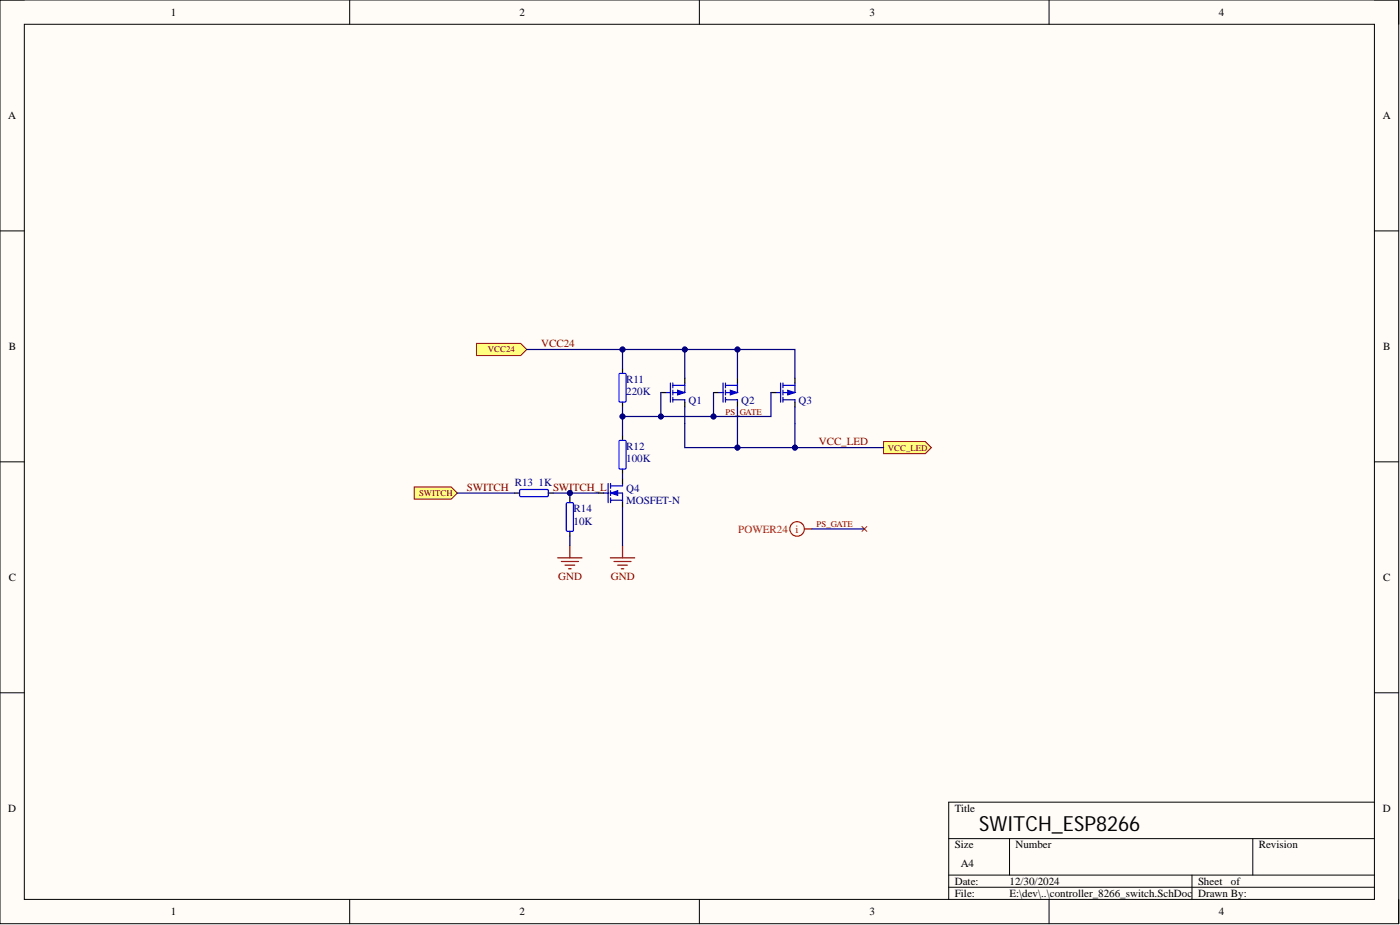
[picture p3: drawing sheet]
<svg xmlns="http://www.w3.org/2000/svg" width="292mm" height="193mm" viewBox="0 0 292 193" stroke-linecap="round" stroke-linejoin="round" font-family="sans-serif">
<path d="M0 0h291.8v192.7h-291.8z" fill-rule="evenodd" fill="#fffcf8"/>
<path d="M0 0h291.8v192.7h-291.8z" fill="none" stroke="#000" stroke-width=".21"/>
<path d="M5.1 5.1h281.7v182.5h-281.7z" fill-rule="evenodd" fill="#fffcf8"/>
<g fill="none" stroke="#000" stroke-width=".21">
<path d="M0 0h5.1M73 0v5.1M145.9 0v5.1M218.9 0v5.1M286.8 0h5v5.1M5.1 5.1h281.7v182.5h-281.7zM0 48.2h5.1M286.8 48.2h5M0 96.3h5.1M286.8 96.3h5M0 144.5h5.1M286.8 144.5h5"/>
<path d="M197.9 175h88.9M210.6 175v7.6M261.4 175v7.6M286.8 167.3h-88.9v20.3M73 187.6v5.1M145.9 187.6v5.1M197.9 182.6h88.9M197.9 185.1h88.9M218.9 187.6v5.1M248.7 182.6v5M291.8 187.6v5.1"/>
</g>
<path d="M129.9 76.9v1M129.9 83.9v1M118.9 103.9v1M118.9 110.8v1" fill="none" stroke="#000" stroke-width=".25"/>
<path d="M129.2 78l1.2-.1 .2 .2v5.5l-.2 .3h-1l-.3-.3zM118.2 104.9h1.2l.2 .2v5.5l-.2 .2h-1l-.3-.2z" fill="none" stroke="#00f" stroke-width=".25"/>
<path d="M127.3 116.4h5.1M128.1 117.1h3.6M128.9 117.9h2M129.6 118.7h.5M129.9 113.8v2.6" fill="none" stroke="#800000" stroke-width=".25"/>
<path d="M125.9 102.9h1M126.9 100.9v4M127.4 102.9h2.5M127.4 100.9v1M127.4 102.4v1M127.4 103.9v1M127.4 104.4h2.5v.5M129.9 100.9v.5h-2.5" fill="none" stroke="#0000bf" stroke-width=".25"/>
<path d="M127.4 102.9l1.5-.5v1z" fill="#0000bf"/>
<path d="M127.4 102.9l1.5-.5v1z" fill="none" stroke="#0000bf" stroke-width=".21"/>
<path d="M129.9 99.9v1M124.9 102.9h1M129.9 104.9v1" fill="none" stroke="#000" stroke-width=".25"/>
<path d="M139.9 79.9v4M140.4 79.9v1M142.9 79.9v.5h-2.5M138.9 81.9h1M140.4 81.9h2.5M140.4 81.4v1M140.4 82.9v1M140.4 83.4h2.5v.5M129.9 102.9v1.5" fill="none" stroke="#0000bf" stroke-width=".25"/>
<path d="M141.4 81.4l1.5 .5-1.5 .5z" fill="#0000bf"/>
<path d="M141.4 81.4l1.5 .5-1.5 .5z" fill="none" stroke="#0000bf" stroke-width=".21"/>
<path d="M142.9 78.9v1M137.9 81.9h1M142.9 83.9v1" fill="none" stroke="#000" stroke-width=".25"/>
<path d="M150.9 79.9v4M151.4 79.9v1M153.9 79.9v.5h-2.5M142.9 80.4v1.5M149.9 81.9h1M151.4 81.9h2.5M151.4 81.4v1M151.4 82.9v1M151.4 83.4h2.5v.5" fill="none" stroke="#0000bf" stroke-width=".25"/>
<path d="M116.4 116.4h5M117.1 117.1h3.6M117.9 117.9h2M118.6 118.7h.6M118.9 113.8v2.6" fill="none" stroke="#800000" stroke-width=".25"/>
<path d="M152.4 81.4l1.5 .5-1.5 .5z" fill="#0000bf"/>
<path d="M152.4 81.4l1.5 .5-1.5 .5z" fill="none" stroke="#0000bf" stroke-width=".21"/>
<path d="M153.9 78.9v1M148.9 81.9h1M153.9 83.9v1" fill="none" stroke="#000" stroke-width=".25"/>
<path d="M162.9 79.9v4M163.4 79.9v1M165.9 79.9v.5h-2.5M153.9 80.4v1.5M161.9 81.9h1M163.4 81.9h2.5M163.4 81.4v1M163.4 82.9v1M163.4 83.4h2.5v.5" fill="none" stroke="#0000bf" stroke-width=".25"/>
<path d="M164.4 81.4l1.5 .5-1.5 .5z" fill="#0000bf"/>
<path d="M164.4 81.4l1.5 .5-1.5 .5z" fill="none" stroke="#0000bf" stroke-width=".21"/>
<path d="M165.9 78.9v1M129.9 90.9v1M129.9 97.9v1M160.9 81.9h1M165.9 83.9v1M107.4 102.9h1M114.4 102.9h1" fill="none" stroke="#000" stroke-width=".25"/>
<path d="M165.9 80.4v1.5" fill="none" stroke="#0000bf" stroke-width=".25"/>
<path d="M129.2 92l1.2-.1 .2 .2v5.5l-.2 .3h-1l-.3-.3zM108.5 102.2l5.6-.1 .3 .3v1l-.3 .2h-5.4l-.3-.2z" fill="none" stroke="#00f" stroke-width=".25"/>
<path d="M99.4 71.6h9.2l1.3 1.3-1.3 1.3h-9.2z" fill-rule="evenodd" fill="#ffff80"/>
<path d="M99.4 71.6h9.2l1.3 1.3-1.3 1.3h-9.2z" fill="none" stroke="#800000" stroke-width=".21"/>
<path d="M184.3 92.1h8.8l1.2 1.3-1.2 1.2h-8.8z" fill-rule="evenodd" fill="#ffff80"/>
<path d="M184.3 92.1h8.8l1.2 1.3-1.2 1.2h-8.8z" fill="none" stroke="#800000" stroke-width=".21"/>
<path d="M86.4 101.6h7.7l1.3 1.3-1.3 1.2h-7.7z" fill-rule="evenodd" fill="#ffff80"/>
<path d="M86.4 101.6h7.7l1.3 1.3-1.3 1.2h-7.7z" fill="none" stroke="#800000" stroke-width=".21"/>
<path d="M129.9 98.9v1M148.9 81.9v5h-11M118.9 111.8v2M129.9 105.9v7.9" fill="none" stroke="#000080" stroke-width=".25"/>
<circle cx="137.9" cy="86.9" r=".51" fill="#000080"/>
<circle cx="137.9" cy="86.9" r=".51" fill="none" stroke="#000080" stroke-width=".21"/>
<circle cx="148.9" cy="86.9" r=".51" fill="#000080"/>
<circle cx="148.9" cy="86.9" r=".51" fill="none" stroke="#000080" stroke-width=".21"/>
<path d="M142.9 72.9h-13v4" fill="none" stroke="#000080" stroke-width=".25"/>
<circle cx="142.9" cy="72.9" r=".51" fill="#000080"/>
<circle cx="142.9" cy="72.9" r=".51" fill="none" stroke="#000080" stroke-width=".21"/>
<circle cx="129.9" cy="72.9" r=".51" fill="#000080"/>
<circle cx="129.9" cy="72.9" r=".51" fill="none" stroke="#000080" stroke-width=".21"/>
<path d="M137.9 81.9v5h-8" fill="none" stroke="#000080" stroke-width=".25"/>
<circle cx="129.9" cy="86.9" r=".51" fill="#000080"/>
<circle cx="129.9" cy="86.9" r=".51" fill="none" stroke="#000080" stroke-width=".21"/>
<circle cx="137.9" cy="86.9" r=".51" fill="#000080"/>
<circle cx="137.9" cy="86.9" r=".51" fill="none" stroke="#000080" stroke-width=".21"/>
<path d="M153.9 72.9h12v6" fill="none" stroke="#000080" stroke-width=".25"/>
<circle cx="153.9" cy="72.9" r=".51" fill="#000080"/>
<circle cx="153.9" cy="72.9" r=".51" fill="none" stroke="#000080" stroke-width=".21"/>
<path d="M153.9 84.9v8.5" fill="none" stroke="#000080" stroke-width=".25"/>
<circle cx="153.9" cy="93.4" r=".51" fill="#000080"/>
<circle cx="153.9" cy="93.4" r=".51" fill="none" stroke="#000080" stroke-width=".21"/>
<path d="M160.9 81.9v5h-12" fill="none" stroke="#000080" stroke-width=".25"/>
<circle cx="148.9" cy="86.9" r=".51" fill="#000080"/>
<circle cx="148.9" cy="86.9" r=".51" fill="none" stroke="#000080" stroke-width=".21"/>
<path d="M142.9 78.9v-6h11v6" fill="none" stroke="#000080" stroke-width=".25"/>
<circle cx="142.9" cy="72.9" r=".51" fill="#000080"/>
<circle cx="142.9" cy="72.9" r=".51" fill="none" stroke="#000080" stroke-width=".21"/>
<circle cx="153.9" cy="72.9" r=".51" fill="#000080"/>
<circle cx="153.9" cy="72.9" r=".51" fill="none" stroke="#000080" stroke-width=".21"/>
<path d="M109.9 72.9h20" fill="none" stroke="#000080" stroke-width=".25"/>
<circle cx="129.9" cy="72.9" r=".51" fill="#000080"/>
<circle cx="129.9" cy="72.9" r=".51" fill="none" stroke="#000080" stroke-width=".21"/>
<path d="M124.9 102.9h-6v1" fill="none" stroke="#000080" stroke-width=".25"/>
<circle cx="118.9" cy="102.9" r=".51" fill="#000080"/>
<circle cx="118.9" cy="102.9" r=".51" fill="none" stroke="#000080" stroke-width=".21"/>
<path d="M115.4 102.9h3.5" fill="none" stroke="#000080" stroke-width=".25"/>
<circle cx="118.9" cy="102.9" r=".51" fill="#000080"/>
<circle cx="118.9" cy="102.9" r=".51" fill="none" stroke="#000080" stroke-width=".21"/>
<path d="M165.9 93.4h18.4" fill="none" stroke="#000080" stroke-width=".25"/>
<circle cx="165.9" cy="93.4" r=".51" fill="#000080"/>
<circle cx="165.9" cy="93.4" r=".51" fill="none" stroke="#000080" stroke-width=".21"/>
<path d="M142.9 84.9v8.5h23v-8.5M95.4 102.9h12" fill="none" stroke="#000080" stroke-width=".25"/>
<circle cx="165.9" cy="93.4" r=".51" fill="#000080"/>
<circle cx="165.9" cy="93.4" r=".51" fill="none" stroke="#000080" stroke-width=".21"/>
<circle cx="153.9" cy="93.4" r=".51" fill="#000080"/>
<circle cx="153.9" cy="93.4" r=".51" fill="none" stroke="#000080" stroke-width=".21"/>
<path d="M129.9 84.9v6" fill="none" stroke="#000080" stroke-width=".25"/>
<circle cx="129.9" cy="86.9" r=".51" fill="#000080"/>
<circle cx="129.9" cy="86.9" r=".51" fill="none" stroke="#000080" stroke-width=".21"/>
<g fill="none" stroke="#f00" stroke-width=".25">
<path d="M167.8 110.3h1.6"/>
<circle cx="166.3" cy="110.3" r="1.52"/>
</g>
<path d="M179.8 109.8l1.1 1.1M180.9 109.8l-1.1 1.1" fill="none" stroke="#f00" stroke-width=".21"/>
<path d="M169.4 110.3h10.9" fill="none" stroke="#000080" stroke-width=".25"/>
<text font-size="4.4" x="204.3" y="173.3">SWITCH_ESP8266</text>
<g font-size="2.3">
<text x="35.6" y="3.3">1</text>
<text x="108.4" y="3.3">2</text>
<text x="181.4" y="3.3">3</text>
<text x="254.3" y="3.3">4</text>
<text x="1.7" y="24.8">A</text>
<text x="288.5" y="24.8">A</text>
<text x="1.8" y="73">B</text>
<text x="288.6" y="73">B</text>
<text x="1.8" y="121.2">C</text>
<text x="288.6" y="121.2">C</text>
<text x="1.7" y="169.4">D</text>
<text x="199.2" y="169.4">Title</text>
<text x="288.5" y="169.4">D</text>
<text x="199.2" y="177">Size</text>
<text x="211.9" y="177">Number</text>
<text x="262.7" y="177">Revision</text>
<text x="199.2" y="184.6">Date:</text>
<text x="200.5" y="180.8">A4</text>
<text x="210.6" y="184.6">12/30/2024</text>
<text x="250" y="184.6">Sheet</text>
<text x="256.8" y="184.6">of</text>
<text x="35.6" y="190.9">1</text>
<text x="108.4" y="190.9">2</text>
<text x="181.4" y="190.9">3</text>
<text x="199.2" y="187.1">File:</text>
<text x="210.6" y="187.1">E:\dev\..\controller_8266_switch.SchDoc</text>
<text x="250" y="187.1">Drawn By:</text>
<text x="254.3" y="190.9">4</text>
</g>
<g font-size="2.3" fill="#800000">
<text x="112.9" y="72.4">VCC24</text>
<text x="170.8" y="92.9">VCC_LED</text>
<text x="97.4" y="102.3">SWITCH</text>
<text x="115.4" y="102.3">SWITCH_L</text>
<text x="116.4" y="120.9">GND</text>
<text x="127.4" y="120.9">GND</text>
</g>
<g font-size="2.3" fill="#000080">
<text x="130.7" y="82.5">220K</text>
<text x="130.7" y="80">R11</text>
<text x="143.6" y="84.2">Q1</text>
<text x="154.6" y="84.2">Q2</text>
<text x="166.6" y="84.2">Q3</text>
<text x="130.7" y="93.9">R12</text>
<text x="107.4" y="101.4">R13</text>
<text x="112.4" y="101.4">1K</text>
<text x="130.7" y="96.4">100K</text>
<text x="119.7" y="106.9">R14</text>
<text x="130.7" y="102.6">Q4</text>
<text x="130.7" y="105.2">MOSFET-N</text>
<text x="119.7" y="109.4">10K</text>
</g>
<g font-size="2.3" fill="#f00">
<text x="154" y="111.1">POWER24</text>
<text x="166" y="111.1">i</text>
</g>
<g font-size="1.8" fill="#800000">
<text x="101.8" y="73.5">VCC24</text>
<text x="151.4" y="86.5">PS_</text>
<text x="154.4" y="86.5">GATE</text>
<text x="185.3" y="94">VCC_LED</text>
<text x="87.4" y="103.5">SWITCH</text>
<text x="170.4" y="110">PS_GATE</text>
</g>
</svg>
